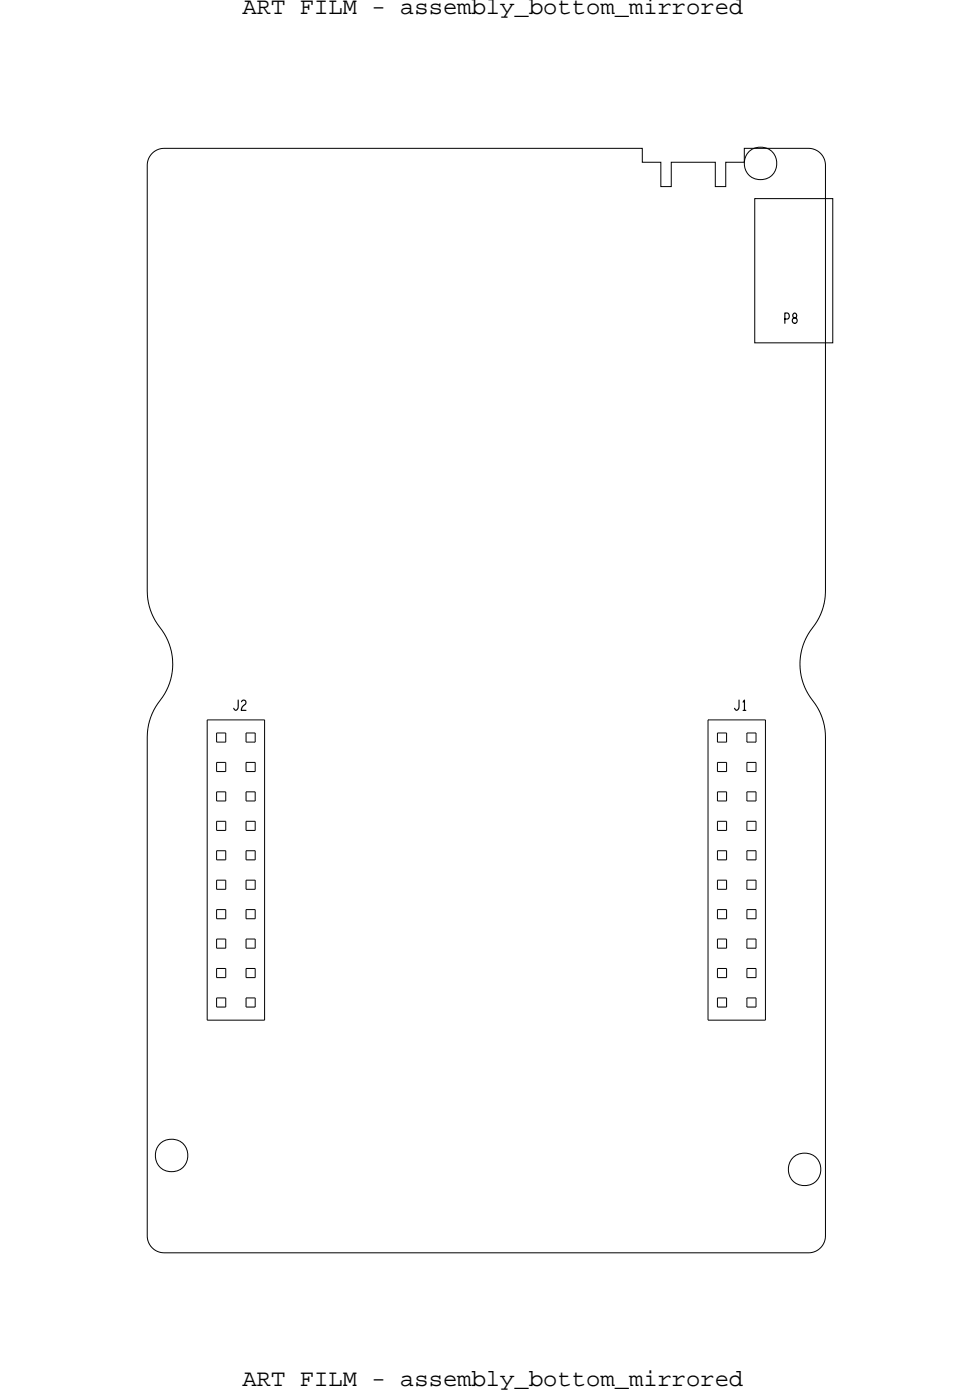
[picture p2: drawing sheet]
<svg xmlns="http://www.w3.org/2000/svg" width="85mm" height="121mm" viewBox="0 0 85 121" stroke-linecap="round" stroke-linejoin="round" font-family="sans-serif">
<!-- layer: Board Outline -->
<path d="M13.1 13.2l.5-.3 .6-.1h41.2v1.2h1.6v2.1h.9v-2.1h3.8v2.1h.9v-2.1h1.6v-1.2h5.5a1.46 1.46 0 0 1 1.5 1.5v36.7a5.8 5.8 0 0 1-1.5 3.8 5.1 5.1 0 0 0 .6 6 5.1 5.1 0 0 1 .9 2.8v43a1.46 1.46 0 0 1-1.5 1.5h-55.5a1.46 1.46 0 0 1-1.5-1.5v-43a5.8 5.8 0 0 1 1.5-3.8 5.1 5.1 0 0 0-.6-6 5.1 5.1 0 0 1-.9-2.8v-36.7l.1-.6z" fill="none" stroke="#000" stroke-width=".09"/>
<!-- layer: Components -->
<g fill="none" stroke="#000" stroke-width=".09">
<path d="M65.1 17.1h6.7v12.5h-6.7zM17.9 62.1v25.9zM17.9 62.1h4.9zM18.7 63.2h.8zM18.7 65.8h.8zM18.7 68.3h.8zM18.7 70.9h.8zM18.7 73.4h.8zM18.7 75.9h.8zM18.7 78.5h.8zM18.7 63.2v.8zM18.7 64h.8z"/>
<path d="M18.7 65.8v.8zM18.7 66.6h.8zM18.7 68.3v.8zM18.7 69.1h.8zM18.7 70.9v.8zM18.7 71.7h.8zM18.7 73.4v.8zM18.7 74.2h.8zM18.7 75.9v.8zM18.7 76.7h.8zM18.7 78.5v.8zM18.7 79.3h.8z"/>
<path d="M19.5 63.2v.8zM19.5 65.8v.8zM19.5 68.3v.8zM19.5 70.9v.8zM19.5 73.4v.8zM19.5 75.9v.8zM19.5 78.5v.8zM21.2 63.2h.8zM21.2 65.8h.8zM21.2 68.3h.8zM21.2 70.9h.8zM21.2 73.4h.8z"/>
<path d="M21.2 75.9h.8zM21.2 78.5h.8zM21.2 63.2v.8zM21.2 64h.8zM21.2 65.8v.8zM21.2 66.6h.8zM21.2 68.3v.8zM21.2 69.1h.8zM21.2 70.9v.8zM21.2 71.7h.8zM21.2 73.4v.8zM21.2 74.2h.8z"/>
<path d="M21.2 75.9v.8zM21.2 76.7h.8zM21.2 78.5v.8zM21.2 79.3h.8zM22 63.2v.8zM22 65.8v.8zM22 68.3v.8zM22 70.9v.8zM22 73.4v.8zM22 75.9v.8zM22 78.5v.8zM22.8 62.1v25.9z"/>
<path d="M61.1 62.1v25.9zM61.1 62.1h4.9zM61.9 63.2h.8zM61.9 65.8h.8zM61.9 68.3h.8zM61.9 70.9h.8zM61.9 73.4h.8zM61.9 75.9h.8zM61.9 78.5h.8zM61.9 63.2v.8zM61.9 65.8v.8zM61.9 68.3v.8z"/>
<path d="M61.9 70.9v.8zM61.9 73.4v.8zM61.9 75.9v.8zM61.9 78.5v.8zM61.9 64h.8zM61.9 66.6h.8zM61.9 69.1h.8zM61.9 71.7h.8zM61.9 74.2h.8zM61.9 76.7h.8zM61.9 79.3h.8zM62.7 63.2v.8z"/>
<path d="M62.7 65.8v.8zM62.7 68.3v.8zM62.7 70.9v.8zM62.7 73.4v.8zM62.7 75.9v.8zM62.7 78.5v.8zM64.4 63.2h.8zM64.4 65.8h.8zM64.4 68.3h.8zM64.4 70.9h.8zM64.4 73.4h.8zM64.4 75.9h.8z"/>
<path d="M64.4 78.5h.8zM64.4 63.2v.8zM64.4 64h.8zM64.4 65.8v.8zM64.4 66.6h.8zM64.4 68.3v.8zM64.4 69.1h.8zM64.4 70.9v.8zM64.4 71.7h.8zM64.4 73.4v.8zM64.4 74.2h.8zM64.4 75.9v.8z"/>
<path d="M64.4 76.7h.8zM64.4 78.5v.8zM64.4 79.3h.8zM65.2 63.2v.8zM65.2 65.8v.8zM65.2 68.3v.8zM65.2 70.9v.8zM65.2 73.4v.8zM65.2 75.9v.8zM65.2 78.5v.8zM66 62.1v25.9zM17.9 88h4.9z"/>
<path d="M18.7 81h.8zM18.7 86.1h.8zM18.7 83.6h.8zM18.7 81v.8zM18.7 81.8h.8zM18.7 86.9h.8zM18.7 86.1v.8zM18.7 83.6v.8zM18.7 84.4h.8zM19.5 81v.8zM19.5 86.1v.8zM19.5 83.6v.8z"/>
<path d="M21.2 81h.8zM21.2 86.1h.8zM21.2 83.6h.8zM21.2 81v.8zM21.2 81.8h.8zM21.2 86.1v.8zM21.2 86.9h.8zM21.2 83.6v.8zM21.2 84.4h.8zM22 81v.8zM22 86.1v.8zM22 83.6v.8z"/>
<path d="M61.1 88h4.9zM61.9 81h.8zM61.9 86.1h.8zM61.9 83.6h.8zM61.9 81v.8zM61.9 86.1v.8zM61.9 83.6v.8zM61.9 81.8h.8zM61.9 86.9h.8zM61.9 84.4h.8zM62.7 81v.8zM62.7 86.1v.8z"/>
<path d="M62.7 83.6v.8zM64.4 81h.8zM64.4 86.1h.8zM64.4 83.6h.8zM64.4 81v.8zM64.4 81.8h.8zM64.4 86.1v.8zM64.4 86.9h.8zM64.4 83.6v.8zM64.4 84.4h.8zM65.2 81v.8zM65.2 86.1v.8z"/>
<path d="M65.2 83.6v.8z"/>
<circle cx="65.6" cy="14.1" r="1.41"/>
<circle cx="14.8" cy="99.7" r="1.41"/>
<circle cx="69.4" cy="100.9" r="1.41"/>
</g>
<g font-size="2.1">
<text x="20.9" y="1.2">ART FILM - assembly_bottom_mirrored</text>
<text x="20.9" y="119.6">ART FILM - assembly_bottom_mirrored</text>
</g>
<g font-size="1.5">
<text x="67.6" y="27.9">P8</text>
<text x="20.1" y="61.3">J2</text>
<text x="63.3" y="61.3">J1</text>
</g>
</svg>
